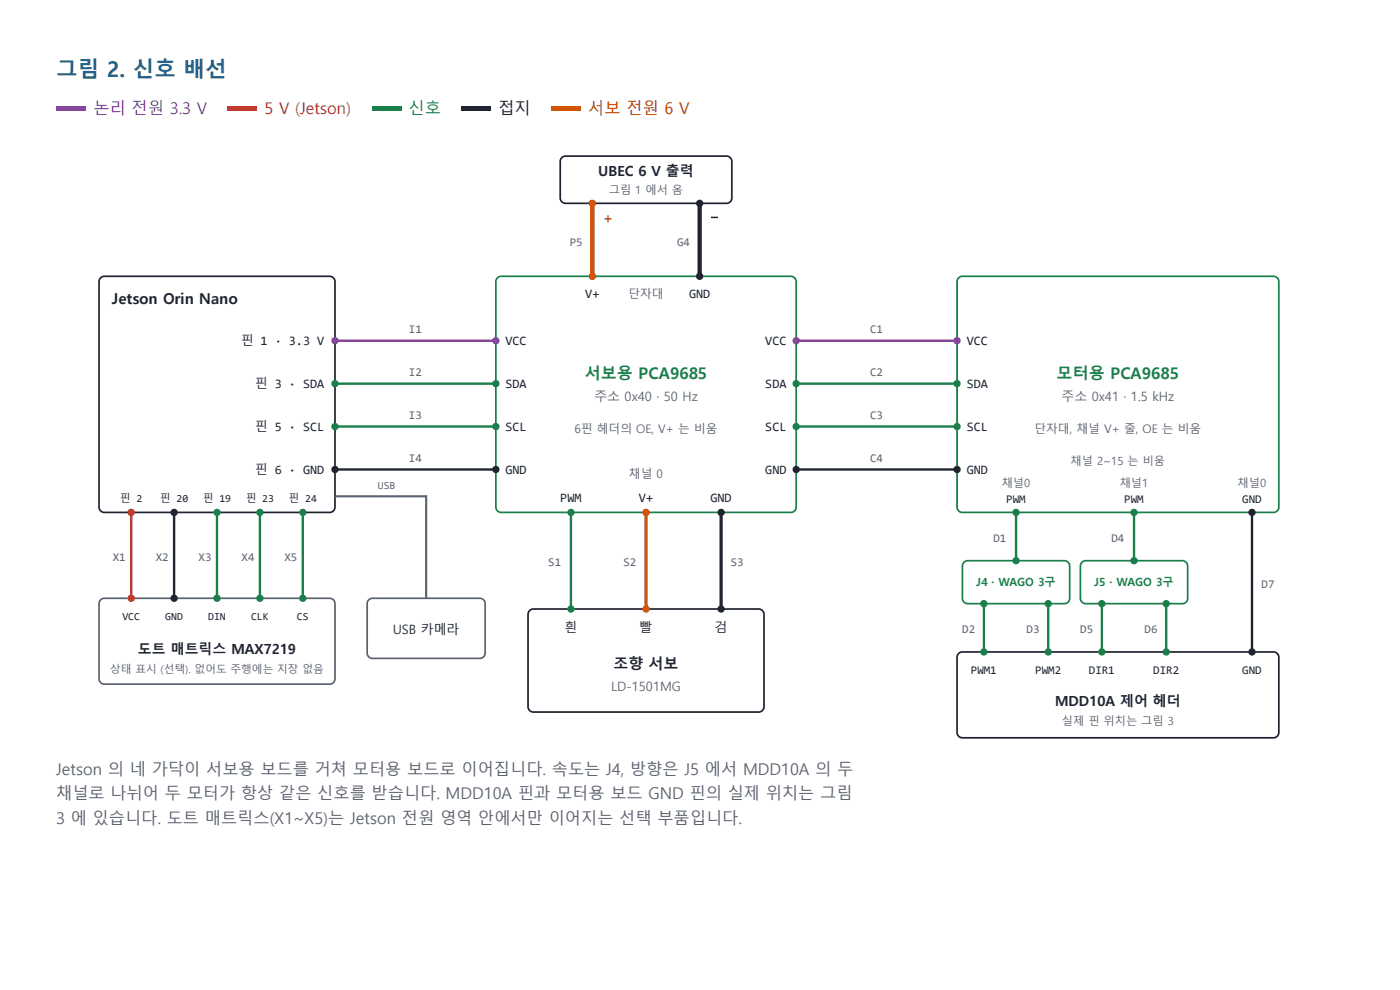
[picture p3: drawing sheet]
<svg xmlns="http://www.w3.org/2000/svg" width="297mm" height="210mm" viewBox="0 0 297 210" stroke-linecap="round" stroke-linejoin="round" font-family="sans-serif">
<path d="M11.9 22.5h6.4v1h-6.4z" fill="#7d3c98"/>
<path d="M48.2 22.5h6.3v1h-6.3z" fill="#c0392b"/>
<path d="M78.8 22.5h6.4v1h-6.4z" fill="#1a7f4b"/>
<path d="M97.9 22.5h6.3v1h-6.3z" fill="#1f2430"/>
<path d="M116.9 22.5h6.4v1h-6.4z" fill="#d35400"/>
<path d="M21.3 58.9l.8-.3h47.8l.8 .3 .4 .8v47.8l-.4 .8-.8 .3h-47.8l-.8-.3-.3-.8v-47.8z" fill="#fff"/>
<path d="M21.3 58.9l.8-.3h47.8l.8 .3 .4 .8v47.8l-.4 .8-.8 .3h-47.8l-.8-.3-.3-.8v-47.8z" fill="none" stroke="#1f2430" stroke-width=".36"/>
<path d="M21.3 127.2l.8-.4 48.3 .1 .4 .4 .3 .7-.1 16.3-.4 .5-.7 .2h-48.2l-.5-.4-.2-.7v-15.9z" fill="#fff"/>
<path d="M21.3 127.2l.8-.4 48.3 .1 .4 .4 .3 .7-.1 16.3-.4 .5-.7 .2h-48.2l-.5-.4-.2-.7v-15.9z" fill="none" stroke="#5c6370" stroke-width=".36"/>
<path d="M78.2 127.2l.8-.4 23.2 .1 .5 .4 .2 .7-.1 10.9-.3 .4-.7 .3-23.2-.1-.5-.4-.2-.7v-10.4z" fill="#fff"/>
<path d="M78.2 127.2l.8-.4 23.2 .1 .5 .4 .2 .7-.1 10.9-.3 .4-.7 .3-23.2-.1-.5-.4-.2-.7v-10.4z" fill="none" stroke="#5c6370" stroke-width=".36"/>
<path d="M105.5 58.9l.8-.3h61.5l.7 .2 .3 .3 .1 .6v47.8l-.2 .7-.4 .3-.5 .1h-61.5l-.7-.2-.2-.3-.2-.6v-47.8z" fill="#fff"/>
<path d="M105.5 58.9l.8-.3h61.5l.7 .2 .3 .3 .1 .6v47.8l-.2 .7-.4 .3-.5 .1h-61.5l-.7-.2-.2-.3-.2-.6v-47.8z" fill="none" stroke="#1a7f4b" stroke-width=".36"/>
<path d="M119.2 33.4l.8-.3h34.4l.6 .4 .2 .6v8.2l-.4 .6-.7 .2h-34.4l-.6-.4-.2-.7v-7.8z" fill="#fff"/>
<path d="M119.2 33.4l.8-.3h34.4l.6 .4 .2 .6v8.2l-.4 .6-.7 .2h-34.4l-.6-.4-.2-.7v-7.8z" fill="none" stroke="#1f2430" stroke-width=".36"/>
<path d="M112.4 129.4l.8-.3 48.2 .1 .4 .4 .3 .7-.1 20-.4 .4-.7 .3-48.2-.1-.5-.5-.2-.6v-19.5z" fill="#fff"/>
<path d="M112.4 129.4l.8-.3 48.2 .1 .4 .4 .3 .7-.1 20-.4 .4-.7 .3-48.2-.1-.5-.5-.2-.6v-19.5z" fill="none" stroke="#1f2430" stroke-width=".36"/>
<path d="M203.4 58.9l.8-.3h66l.7 .2 .3 .3 .1 .6v47.8l-.2 .7-.4 .3-.5 .1h-66l-.7-.2-.3-.3-.2-.6v-47.8z" fill="#fff"/>
<path d="M203.4 58.9l.8-.3h66l.7 .2 .3 .3 .1 .6v47.8l-.2 .7-.4 .3-.5 .1h-66l-.7-.2-.3-.3-.2-.6v-47.8z" fill="none" stroke="#1a7f4b" stroke-width=".36"/>
<path d="M204.5 119.2l.8-.3 20.9 .1 .5 .3 .2 .6-.1 7.4-.3 .4-.7 .3-20.9-.1-.6-.5-.1-.6v-6.8z" fill="#fff"/>
<path d="M204.5 119.2l.8-.3 20.9 .1 .5 .3 .2 .6-.1 7.4-.3 .4-.7 .3-20.9-.1-.6-.5-.1-.6v-6.8z" fill="none" stroke="#1a7f4b" stroke-width=".36"/>
<path d="M229.5 119.2l.8-.3 21 .1 .4 .3 .3 .6-.1 7.4-.4 .4-.7 .3-20.9-.1-.5-.5-.2-.6v-6.8z" fill="#fff"/>
<path d="M229.5 119.2l.8-.3 21 .1 .4 .3 .3 .6-.1 7.4-.4 .4-.7 .3-20.9-.1-.5-.5-.2-.6v-6.8z" fill="none" stroke="#1a7f4b" stroke-width=".36"/>
<path d="M203.4 138.6l.8-.4 66.3 .1 .6 .4 .2 .7v16.2l-.4 .6-.7 .2h-66.3l-.6-.4-.3-.7v-15.9z" fill="#fff"/>
<path d="M203.4 138.6l.8-.4 66.3 .1 .6 .4 .2 .7v16.2l-.4 .6-.7 .2h-66.3l-.6-.4-.3-.7v-15.9z" fill="none" stroke="#1f2430" stroke-width=".36"/>
<path d="M71.1 105.2h19.3v21.6" fill="none" stroke="#5c6370" stroke-width=".46"/>
<path d="M71.1 72.2h34.1" fill="none" stroke="#7d3c98" stroke-width=".5"/>
<g fill="#7d3c98">
<circle cx="71.1" cy="72.2" r=".77"/>
<circle cx="105.2" cy="72.2" r=".77"/>
</g>
<path d="M71.1 81.3h34.1" fill="none" stroke="#1a7f4b" stroke-width=".5"/>
<g fill="#1a7f4b">
<circle cx="71.1" cy="81.3" r=".77"/>
<circle cx="105.2" cy="81.3" r=".77"/>
</g>
<path d="M71.1 90.4h34.1" fill="none" stroke="#1a7f4b" stroke-width=".5"/>
<g fill="#1a7f4b">
<circle cx="71.1" cy="90.4" r=".77"/>
<circle cx="105.2" cy="90.4" r=".77"/>
</g>
<path d="M71.1 99.5h34.1" fill="none" stroke="#1f2430" stroke-width=".5"/>
<g fill="#1f2430">
<circle cx="71.1" cy="99.5" r=".77"/>
<circle cx="105.2" cy="99.5" r=".77"/>
</g>
<path d="M168.9 72.2h34.1" fill="none" stroke="#7d3c98" stroke-width=".5"/>
<g fill="#7d3c98">
<circle cx="168.9" cy="72.2" r=".77"/>
<circle cx="203" cy="72.2" r=".77"/>
</g>
<path d="M168.9 81.3h34.1" fill="none" stroke="#1a7f4b" stroke-width=".5"/>
<g fill="#1a7f4b">
<circle cx="168.9" cy="81.3" r=".77"/>
<circle cx="203" cy="81.3" r=".77"/>
</g>
<path d="M168.9 90.4h34.1" fill="none" stroke="#1a7f4b" stroke-width=".5"/>
<g fill="#1a7f4b">
<circle cx="168.9" cy="90.4" r=".77"/>
<circle cx="203" cy="90.4" r=".77"/>
</g>
<path d="M168.9 99.5h34.1" fill="none" stroke="#1f2430" stroke-width=".5"/>
<g fill="#1f2430">
<circle cx="168.9" cy="99.5" r=".77"/>
<circle cx="203" cy="99.5" r=".77"/>
</g>
<path d="M125.7 43.1v15.5" fill="none" stroke="#d35400" stroke-width=".91"/>
<g fill="#d35400">
<circle cx="125.7" cy="43.1" r=".77"/>
<circle cx="125.7" cy="58.6" r=".77"/>
</g>
<path d="M148.4 43.1v15.5" fill="none" stroke="#1f2430" stroke-width=".91"/>
<g fill="#1f2430">
<circle cx="148.4" cy="43.1" r=".77"/>
<circle cx="148.4" cy="58.6" r=".77"/>
</g>
<path d="M121.1 108.6v20.5" fill="none" stroke="#1a7f4b" stroke-width=".5"/>
<g fill="#1a7f4b">
<circle cx="121.1" cy="108.6" r=".77"/>
<circle cx="121.1" cy="129.1" r=".77"/>
</g>
<path d="M137.1 108.6v20.5" fill="none" stroke="#d35400" stroke-width=".68"/>
<g fill="#d35400">
<circle cx="137.1" cy="108.6" r=".77"/>
<circle cx="137.1" cy="129.1" r=".77"/>
</g>
<path d="M153 108.6v20.5" fill="none" stroke="#1f2430" stroke-width=".68"/>
<g fill="#1f2430">
<circle cx="153" cy="108.6" r=".77"/>
<circle cx="153" cy="129.1" r=".77"/>
</g>
<path d="M215.6 108.6v10.3" fill="none" stroke="#1a7f4b" stroke-width=".5"/>
<g fill="#1a7f4b">
<circle cx="215.6" cy="108.6" r=".77"/>
<circle cx="215.6" cy="118.9" r=".77"/>
</g>
<path d="M240.6 108.6v10.3" fill="none" stroke="#1a7f4b" stroke-width=".5"/>
<g fill="#1a7f4b">
<circle cx="240.6" cy="108.6" r=".77"/>
<circle cx="240.6" cy="118.9" r=".77"/>
</g>
<path d="M208.7 128v10.2" fill="none" stroke="#1a7f4b" stroke-width=".5"/>
<g fill="#1a7f4b">
<circle cx="208.7" cy="128" r=".77"/>
<circle cx="208.7" cy="138.2" r=".77"/>
</g>
<path d="M222.4 128v10.2" fill="none" stroke="#1a7f4b" stroke-width=".5"/>
<g fill="#1a7f4b">
<circle cx="222.4" cy="128" r=".77"/>
<circle cx="222.4" cy="138.2" r=".77"/>
</g>
<path d="M233.8 128v10.2" fill="none" stroke="#1a7f4b" stroke-width=".5"/>
<g fill="#1a7f4b">
<circle cx="233.8" cy="128" r=".77"/>
<circle cx="233.8" cy="138.2" r=".77"/>
</g>
<path d="M247.4 128v10.2" fill="none" stroke="#1a7f4b" stroke-width=".5"/>
<g fill="#1a7f4b">
<circle cx="247.4" cy="128" r=".77"/>
<circle cx="247.4" cy="138.2" r=".77"/>
</g>
<path d="M265.6 108.6v29.6" fill="none" stroke="#1f2430" stroke-width=".5"/>
<g fill="#1f2430">
<circle cx="265.6" cy="108.6" r=".77"/>
<circle cx="265.6" cy="138.2" r=".77"/>
</g>
<path d="M27.8 108.6v18.2" fill="none" stroke="#c0392b" stroke-width=".5"/>
<g fill="#c0392b">
<circle cx="27.8" cy="108.6" r=".77"/>
<circle cx="27.8" cy="126.8" r=".77"/>
</g>
<path d="M36.9 108.6v18.2" fill="none" stroke="#1f2430" stroke-width=".5"/>
<g fill="#1f2430">
<circle cx="36.9" cy="108.6" r=".77"/>
<circle cx="36.9" cy="126.8" r=".77"/>
</g>
<path d="M46 108.6v18.2" fill="none" stroke="#1a7f4b" stroke-width=".5"/>
<g fill="#1a7f4b">
<circle cx="46" cy="108.6" r=".77"/>
<circle cx="46" cy="126.8" r=".77"/>
</g>
<path d="M55.1 108.6v18.2" fill="none" stroke="#1a7f4b" stroke-width=".5"/>
<g fill="#1a7f4b">
<circle cx="55.1" cy="108.6" r=".77"/>
<circle cx="55.1" cy="126.8" r=".77"/>
</g>
<path d="M64.2 108.6v18.2" fill="none" stroke="#1a7f4b" stroke-width=".5"/>
<g fill="#1a7f4b">
<circle cx="64.2" cy="108.6" r=".77"/>
<circle cx="64.2" cy="126.8" r=".77"/>
</g>
<text font-size="4.6" fill="#1d5c8f" x="11.9" y="16.4">그림 2. 신호 배선</text>
<text font-size="3.4" fill="#7d3c98" x="19.8" y="24.1">논리 전원 3.3 V</text>
<text font-size="3.4" fill="#c0392b" x="56.1" y="24.1">5 V (Jetson)</text>
<g font-size="3.4" fill="#1a7f4b">
<text x="86.7" y="24.1">신호</text>
<text x="124" y="80.4">서보용 PCA9685</text>
<text x="224.2" y="80.4">모터용 PCA9685</text>
</g>
<text font-size="3.4" fill="#1f2430" x="105.7" y="24.1">접지</text>
<text font-size="3.4" fill="#d35400" x="124.8" y="24.1">서보 전원 6 V</text>
<g font-size="3.4" fill="#5c6370">
<text x="11.9" y="164.3">Jetson 의 네 가닥이 서보용 보드를 거쳐 모터용 보드로 이어집니다. 속도는 J4, 방향은 J5 에서 MDD10A 의 두</text>
<text x="11.9" y="169.3">채널로 나뉘어 두 모터가 항상 같은 신호를 받습니다. MDD10A 핀과 모터용 보드 GND 핀의 실제 위치는 그림</text>
<text x="11.9" y="174.6">3 에 있습니다. 도트 매트릭스(X1~X5)는 Jetson 전원 영역 안에서만 이어지는 선택 부품입니다.</text>
</g>
<g font-size="3.2" fill="#1f2430">
<text x="23.7" y="64.5">Jetson Orin Nano</text>
<text x="130.1" y="141.9">조향 서보</text>
</g>
<g font-size="3" fill="#1f2430">
<text x="126.9" y="37.4">UBEC 6 V 출력</text>
<text x="150.7" y="47.2">−</text>
<text x="29.3" y="138.7">도트 매트릭스 MAX7219</text>
<text x="223.8" y="149.6">MDD10A 제어 헤더</text>
</g>
<text font-size="3" fill="#d35400" x="128" y="47.2">+</text>
<g font-size="2.7" fill="#1f2430">
<text x="124.2" y="63.1">V+</text>
<text x="146.2" y="63.1">GND</text>
<text x="51.1" y="73.1">핀 1 · 3.3 V</text>
<text x="107.2" y="73.1">VCC</text>
<text x="162.4" y="73.1">VCC</text>
<text x="205.1" y="73.1">VCC</text>
<text x="54.1" y="82.2">핀 3 · SDA</text>
<text x="107.2" y="82.2">SDA</text>
<text x="162.4" y="82.2">SDA</text>
<text x="205.1" y="82.2">SDA</text>
<text x="54.1" y="91.3">핀 5 · SCL</text>
<text x="107.2" y="91.3">SCL</text>
<text x="162.4" y="91.3">SCL</text>
<text x="205.1" y="91.3">SCL</text>
<text x="54.1" y="100.4">핀 6 · GND</text>
<text x="107.2" y="100.4">GND</text>
<text x="162.4" y="100.4">GND</text>
<text x="205.1" y="100.4">GND</text>
<text x="118.9" y="106.4">PWM</text>
<text x="135.6" y="106.4">V+</text>
<text x="150.7" y="106.4">GND</text>
<text x="83.3" y="134.3">USB 카메라</text>
<text x="119.8" y="133.9">흰</text>
<text x="135.7" y="133.9">빨</text>
<text x="151.6" y="133.9">검</text>
</g>
<g font-size="2.7" fill="#5c6370">
<text x="126.1" y="85">주소 0x40 · 50 Hz</text>
<text x="225.2" y="85">주소 0x41 · 1.5 kHz</text>
<text x="129.6" y="146.4">LD-1501MG</text>
</g>
<g font-size="2.5" fill="#5c6370">
<text x="120.9" y="52.2">P5</text>
<text x="143.6" y="52.2">G4</text>
<text x="133.3" y="63.1">단자대</text>
<text x="86.8" y="70.6">I1</text>
<text x="184.6" y="70.6">C1</text>
<text x="86.8" y="79.7">I2</text>
<text x="184.6" y="79.7">C2</text>
<text x="86.8" y="88.8">I3</text>
<text x="184.6" y="88.8">C3</text>
<text x="121.9" y="91.8">6핀 헤더의 OE, V+ 는 비움</text>
<text x="219.5" y="91.8">단자대, 채널 V+ 줄, OE 는 비움</text>
<text x="86.8" y="97.9">I4</text>
<text x="133.4" y="101.4">채널 0</text>
<text x="184.6" y="97.9">C4</text>
<text x="23.9" y="118.9">X1</text>
<text x="33" y="118.9">X2</text>
<text x="42.1" y="118.9">X3</text>
<text x="51.2" y="118.9">X4</text>
<text x="60.3" y="118.9">X5</text>
<text x="210.8" y="115">D1</text>
<text x="235.8" y="115">D4</text>
<text x="116.3" y="120">S1</text>
<text x="132.3" y="120">S2</text>
<text x="155" y="120">S3</text>
<text x="267.7" y="124.6">D7</text>
<text x="204.2" y="134.1">D2</text>
<text x="217.8" y="134.1">D3</text>
<text x="229.2" y="134.1">D5</text>
<text x="242.8" y="134.1">D6</text>
</g>
<g font-size="2.5" fill="#1f2430">
<text x="213.5" y="106.6">PWM</text>
<text x="238.5" y="106.6">PWM</text>
<text x="263.6" y="106.6">GND</text>
<text x="206" y="143">PWM1</text>
<text x="219.6" y="143">PWM2</text>
<text x="231" y="143">DIR1</text>
<text x="244.7" y="143">DIR2</text>
<text x="263.6" y="143">GND</text>
</g>
<g font-size="2.4" fill="#5c6370">
<text x="129.2" y="41.1">그림 1 에서 옴</text>
<text x="227.1" y="98.6">채널 2~15 는 비움</text>
<text x="212.5" y="103.2">채널0</text>
<text x="237.5" y="103.2">채널1</text>
<text x="262.6" y="103.2">채널0</text>
<text x="225.3" y="153.7">실제 핀 위치는 그림 3</text>
</g>
<g font-size="2.4" fill="#1a7f4b">
<text x="207.1" y="124.3">J4 · WAGO 3구</text>
<text x="232.1" y="124.3">J5 · WAGO 3구</text>
</g>
<g font-size="2.3" fill="#1f2430">
<text x="25.4" y="106.4">핀 2</text>
<text x="33.9" y="106.4">핀 20</text>
<text x="43" y="106.4">핀 19</text>
<text x="52.1" y="106.4">핀 23</text>
<text x="61.2" y="106.4">핀 24</text>
<text x="26" y="131.4">VCC</text>
<text x="35.1" y="131.4">GND</text>
<text x="44.2" y="131.4">DIN</text>
<text x="53.3" y="131.4">CLK</text>
<text x="63" y="131.4">CS</text>
</g>
<g font-size="2.3" fill="#5c6370">
<text x="80.2" y="103.6">USB</text>
<text x="23.4" y="142.8">상태 표시 (선택). 없어도 주행에는 지장 없음</text>
</g>
</svg>
